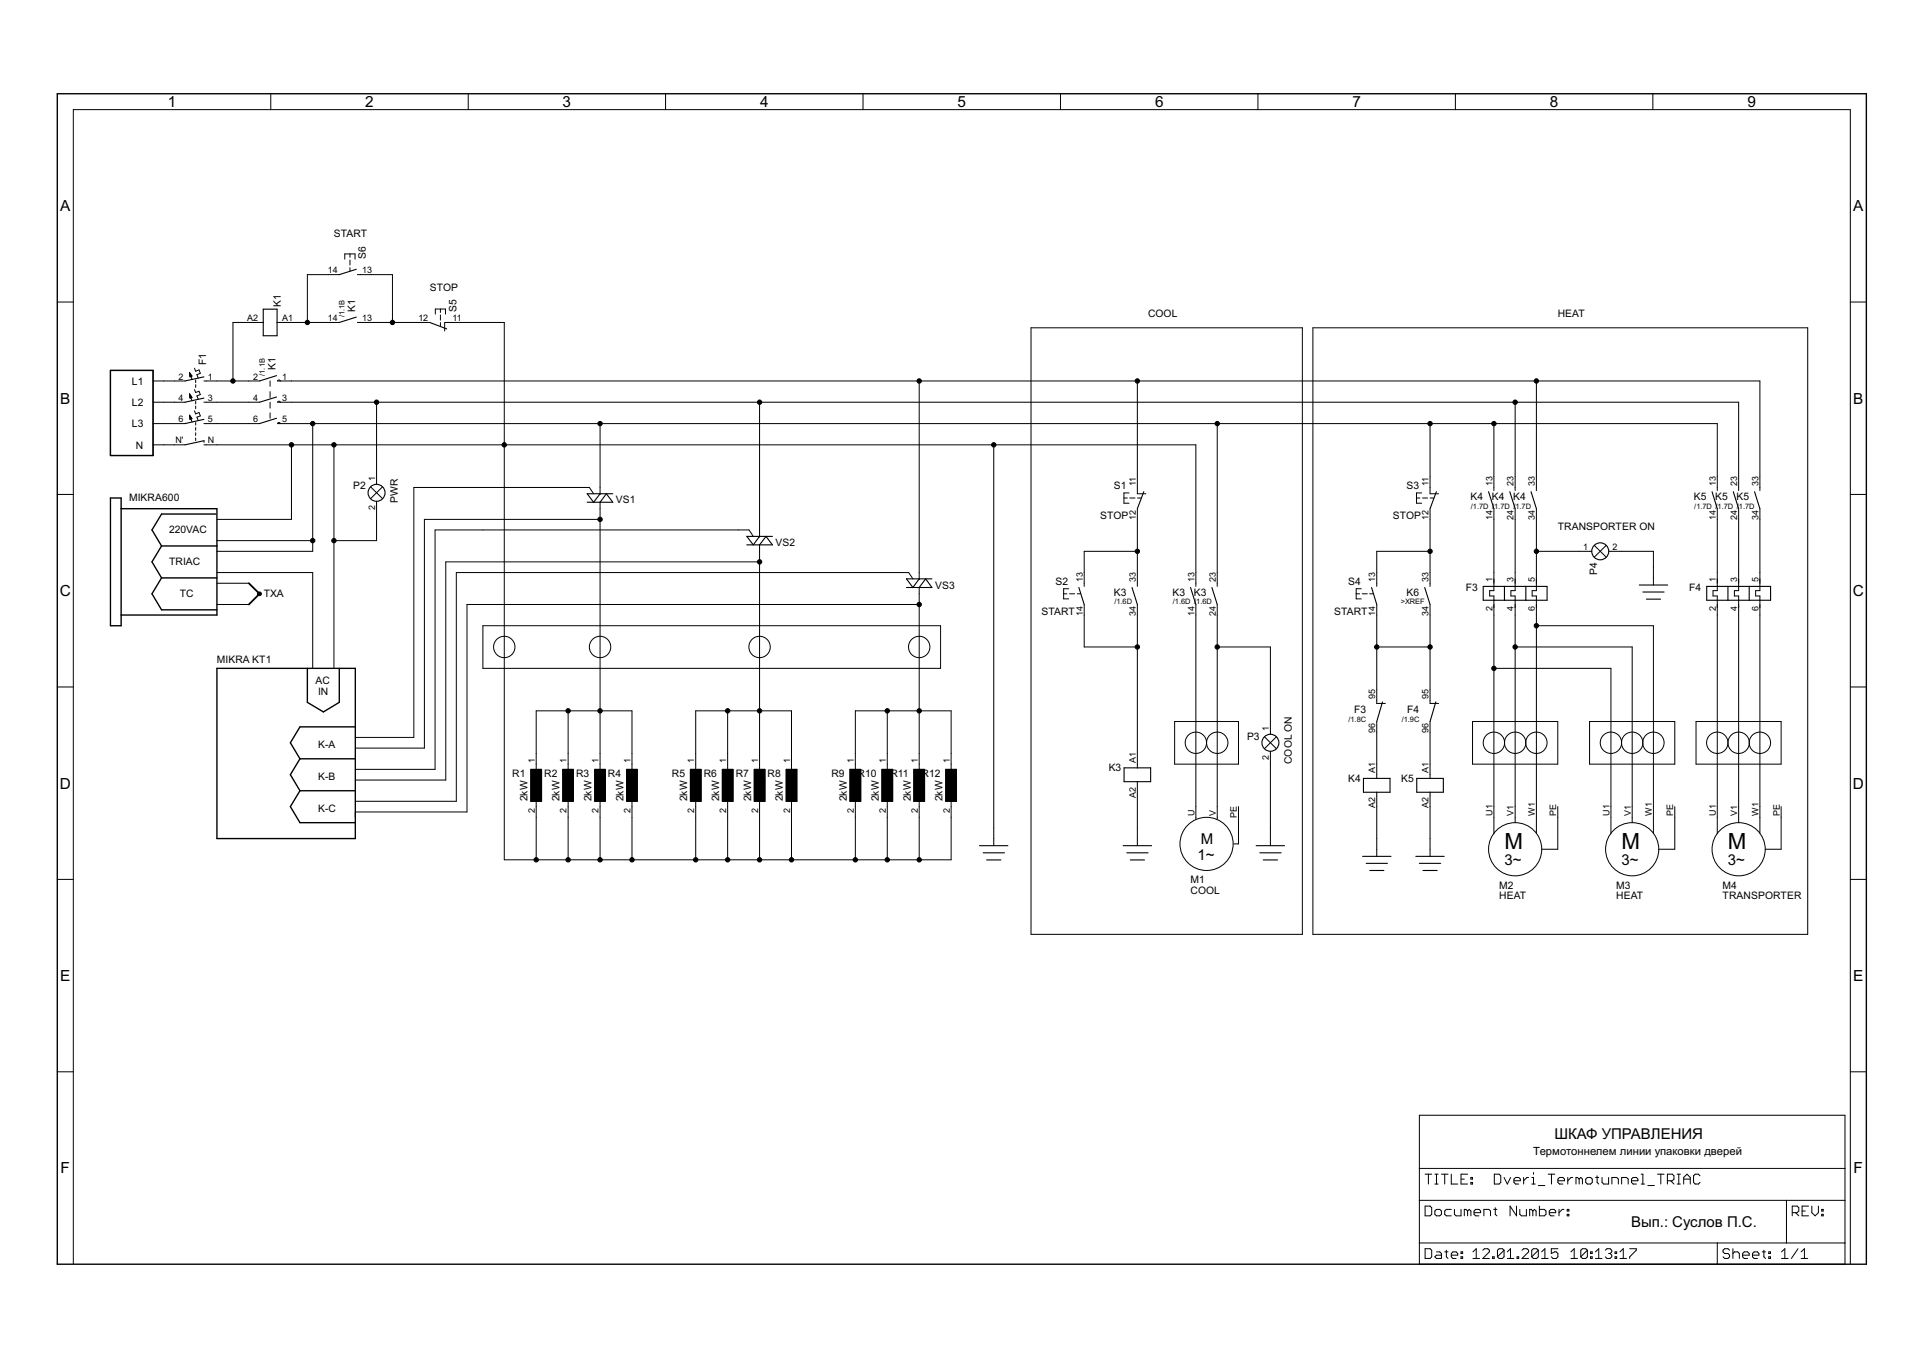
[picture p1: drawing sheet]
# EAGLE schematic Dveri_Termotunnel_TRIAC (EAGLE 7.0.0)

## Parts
F1  LEITUNGSSCHUTZSCHALTER_4-POL  [LEITUNGSSCHUTZSCHALTER_4-POL]
F3  MOTORSCHUTZSCHALTER_3-POL_THERM_AUSLOESUNG_HILFSKONTAKTE  [MOTORSCHUTZSCHALTER_3-POL_THERM_AUSLOESUNG_HILFSKONTAKT_95_96_97_98]
F4  MOTORSCHUTZSCHALTER_3-POL_THERM_AUSLOESUNG_HILFSKONTAKTE  [MOTORSCHUTZSCHALTER_3-POL_THERM_AUSLOESUNG_HILFSKONTAKT_95_96_97_98]
K1  HAUPTSCHUETZ_3-POL_HILFSKONTAKT_13-14  [HAUPTSCHUETZ_3-POL+HILFSKONTAKT_13-14]
K3  HILFSSCHUETZ_13-14_23-24_33_34  [HILFSSCHUETZ_13-14_23-24_33_34]
K4  HILFSSCHUETZ_13-14_23-24_33_34  [HILFSSCHUETZ_13-14_23-24_33_34]
K5  HILFSSCHUETZ_13-14_23-24_33_34  [HILFSSCHUETZ_13-14_23-24_33_34]
K6  HILFSSCHUETZ_13-14_23-24_33_34  [HILFSSCHUETZ_13-14_23-24_33_34]
M1  COOL  MOTOR_1-PHASEN  [MOTOR_1-PHASEN]
M2  HEAT  MOTOR_3-POL_PE  [MOTOR_3-POL_PE]
M3  HEAT  MOTOR_3-POL_PE  [MOTOR_3-POL_PE]
M4  TRANSPORTER  MOTOR_3-POL_PE  [MOTOR_3-POL_PE]
P2  SIGNALLAMPE  [LAMPE]
P3  SIGNALLAMPE  [LAMPE]
P4  SIGNALLAMPE  [LAMPE]
R1  2kW  SPULE  [WICKLUNG]
R2  2kW  SPULE  [WICKLUNG]
R3  2kW  SPULE  [WICKLUNG]
R4  2kW  SPULE  [WICKLUNG]
R5  2kW  SPULE  [WICKLUNG]
R6  2kW  SPULE  [WICKLUNG]
R7  2kW  SPULE  [WICKLUNG]
R8  2kW  SPULE  [WICKLUNG]
R9  2kW  SPULE  [WICKLUNG]
R10  2kW  SPULE  [WICKLUNG]
R11  2kW  SPULE  [WICKLUNG]
R12  2kW  SPULE  [WICKLUNG]
S1  OEFFNER_TASTSCHALTER  [OEFFNER_TASTSCHALTER]
S2  SCHLIESSER_TASTSCHALTER  [SCHLIESSER_TASTSCHALTER]
S3  OEFFNER_TASTSCHALTER  [OEFFNER_TASTSCHALTER]
S4  SCHLIESSER_TASTSCHALTER  [SCHLIESSER_TASTSCHALTER]
S5  OEFFNER_TASTSCHALTER  [OEFFNER_TASTSCHALTER]
S6  SCHLIESSER_TASTSCHALTER  [SCHLIESSER_TASTSCHALTER]
VS1  TRIAC  [TRIAC]
VS2  TRIAC  [TRIAC]
VS3  TRIAC  [TRIAC]
X1  ERDE_ALLGEMEIN  [ERDE_ALLGEMEIN]
X2  ERDE_ALLGEMEIN  [ERDE_ALLGEMEIN]
X3  ERDE_ALLGEMEIN  [ERDE_ALLGEMEIN]
X4  ERDE_ALLGEMEIN  [ERDE_ALLGEMEIN]
X5  ERDE_ALLGEMEIN  [ERDE_ALLGEMEIN]
X7  ERDE_ALLGEMEIN  [ERDE_ALLGEMEIN]

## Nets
A: K1.1 K4.33 K5.33 S1.11 VS3.A2
B: K1.3 K4.23 K5.23 P2.1(X1) VS2.A2
C: K1.5 K3.23 K4.13 K5.13 S3.11 VS1.A2
L1-EXT: F1.2
L2-EXT: F1.4
L3-EXT: F1.6
N: F1.N K3.13 K3.A2 K4.A2 K5.A2 P2.2(X2) P3.2(X2) P4.2(X2) R1.2 R2.2 R3.2 R4.2 R5.2 R6.2 R7.2 R8.2 R9.2 R10.2 R11.2 R12.2 S5.11 X1.1(PE) X2.1(PE) X3.1(PE) X4.1(PE) X5.1(PE) X7.1(PE)
N$2: VS3.G
N$3: VS2.G
N$4: R5.1 R6.1 R7.1 R8.1 VS2.A1
N$5: VS1.G
N$7: K3.24 M1.V P3.1(X1)
N$8: K3.14 M1.U
N$9: F4.1 K5.14
N$10: F4.3 K5.24
N$11: R1.1 R2.1 R3.1 R4.1 VS1.A1
N$12: F4.5 K5.34
N$15: R9.1 R10.1 R11.1 R12.1 VS3.A1
N$16: F3.2 M2.U1 M3.U1
N$17: F3.4 M2.V1 M3.V1
N$18: F3.6 M2.W1 M3.W1
N$19: F4.2 M4.U1
N$20: F4.4 M4.V1
N$21: F4.6 M4.W1
N$22: F3.1 K4.14
N$23: F3.3 K4.24
N$24: F3.5 K4.34 P4.1(X1)
N$25: K3.34 K3.A1 S2.14
N$26: K3.33 S1.12 S2.13
N$27: F3.96 K4.A1
N$28: F3.95 F4.95 K6.34 S4.14
N$29: K6.33 S3.12 S4.13
N$30: F4.96 K5.A1
N$32: F1.1 K1.2 K1.A2(1:A2)
N$37: F1.3 K1.4
N$38: F1.5 K1.6
N$39: K1.14 K1.A1(1:A1) S6.14
N$40: K1.13 S5.12 S6.13
PE-EXT: F1.N'(N)
Unconnected: F3.97 F3.98 F4.97 F4.98 K6.13 K6.14 K6.23 K6.24 K6.A1 K6.A2 M1.PE M2.PE M3.PE M4.PE

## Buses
B$1
B$2
B$3
B$4
B$5

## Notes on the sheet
- START
- STOP
- COOL | HEAT
- MIKRA600 | PWR
- STOP | STOP
- 220VAC | TRANSPORTER ON
- TRIAC
- TC | TXA
- START | START
- COOL ON | COOL ON
- MIKRA KT1
- AC
- IN
- K-A
- COOL ON
- K-B
- K-C
- ШКАФ УПРАВЛЕНИЯ
- Термотоннелем линии упаковки дверей
- Вып.: Суслов П.С.
